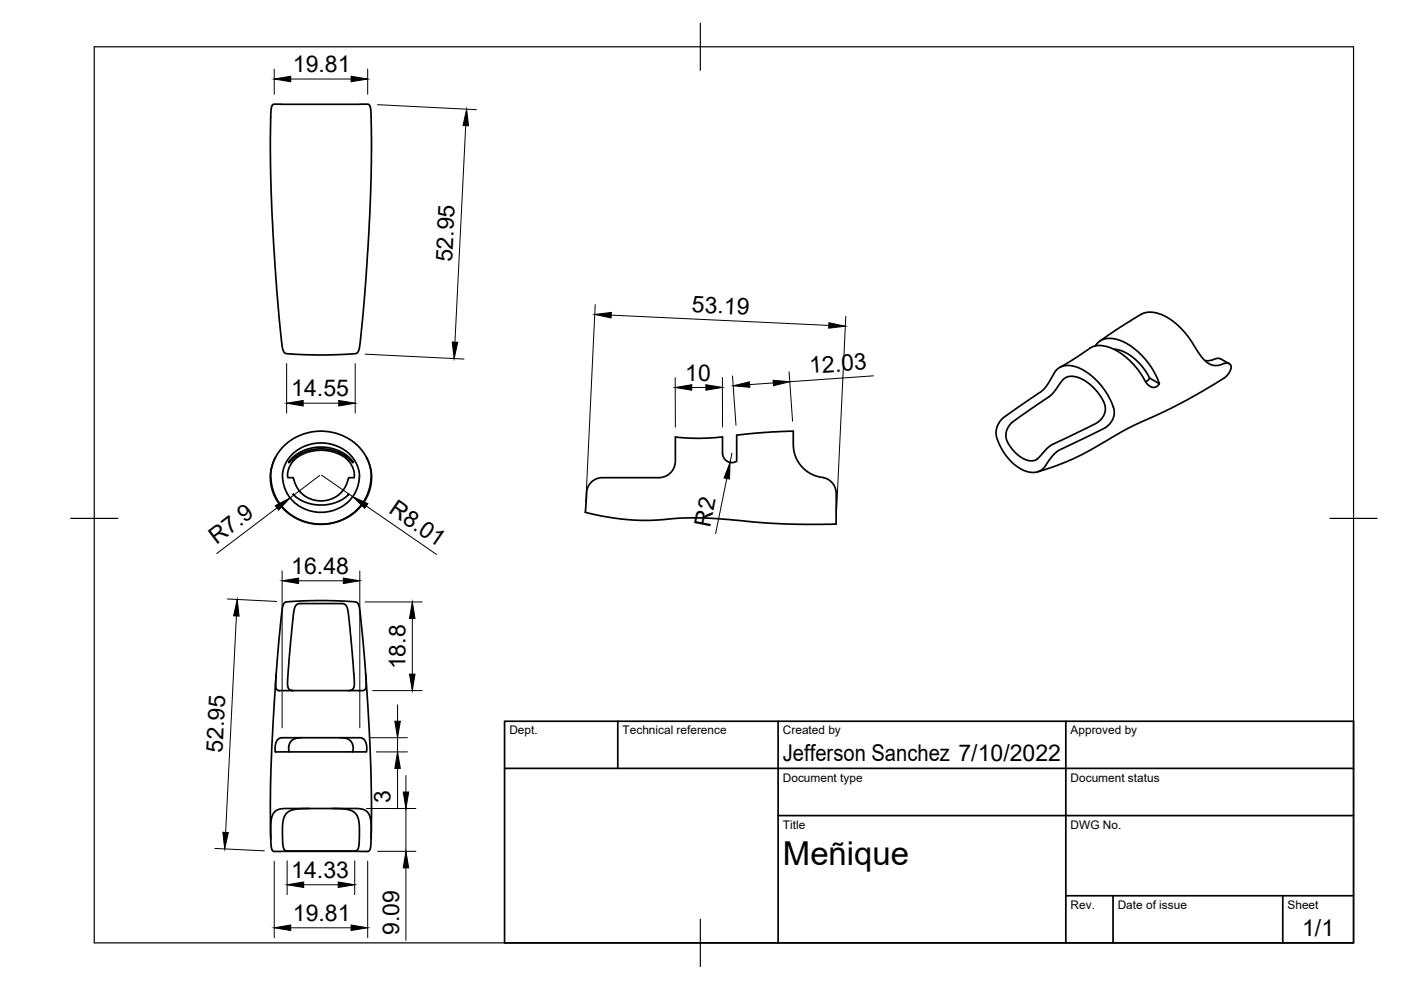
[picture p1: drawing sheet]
<svg xmlns="http://www.w3.org/2000/svg" width="297mm" height="210mm" viewBox="0 0 297 210" stroke-linecap="round" stroke-linejoin="round" font-family="sans-serif">
<!-- layer: Visible -->
<g fill="none" stroke="#000" stroke-width=".36">
<path d="M57.8 22.3l.2-.2h20l.5 .4 .2 1.8 .1 8.1-.6 16.4-.9 13.5-.8 9.6-.3 2.1-.3 .7-.4 .2-6.2 .4-6.4-.2-2.4-.2-.2-.1-.3-.6-.5-3.3-.8-9.7-1-15.7-.3-7.6-.1-8.8 .1-5.3zM232.2 73.3l1.2-1.1 1.5-.5 1.9 .3 2 .8 2.2 1.5 1.8 1.9 1.7 2.3 1.1 2.2a.87 .87 0 0 1-.6 1.4h-.7l-.9-.5-2.6-3.8-2.3-2.2-2-1.4-2-.8-1.6-.1-1.2 .2-7 4.4M233.2 72.4l4.3-3 4.7-2.9 1.4-.3 1.6 .2 1.3 .4 1.4 .7 2.5 2.1 1.5 1.7 2.7 4.2 1.5 1.5 1.4 .5h.8l1.4-.5h.7l.5 .4 .1 .7a3.7 3.7 0 0 1-1.6 2.1l-7.7 4.6-4.8 2.4-7.8 3.6-9.4 5.4-5 2.2-4.7 1.6M236.1 74l1.1 .2 1.1 .4 2 1.2 1.9 1.9 1.5 2.5M255.4 76.4h1.2l1.8-.4 2.2 1.1M58.4 97l-.5 1.1-.4 1.4-.2 2.1 .4 2.4 1.1 2.3 1.6 1.9 2.1 1.6 2.1 .9 3.1 .5 2.6-.3 2.6-.8 2.5-1.6 1.6-1.8 1.2-2.3 .6-2.4-.2-2.5-.4-1.4-.5-1.1M60.1 94.6l1.5-1.2 1.3-.8 2.4-.8 2-.4 2.2 .1 1.8 .4 2 .8 1.6 1 1.5 1.3 1.1 1.7 .7 1.3 .5 2-.1 2.3-.5 2-.8 1.7-.8 1.2-1.4 1.4-1.9 1.3-2 .8-1.9 .4h-1.8l-2.1-.3-2.2-.8-1.8-1.1-1.6-1.5-1.3-2-.8-2.1-.3-2.2 .1-1.7 .5-1.6 .9-1.7zM61.8 97.3l.9-.9 2-1 2.3-.6h1.6l1.9 .3 1.7 .6 1.6 1.1 1.1 1.3-1.4-1.2-1.3-.8-2-.7-1.7-.2h-1.6l-2.2 .6-1.6 .7-1.9 1.6zM61.8 96.5l1.1-1 1.4-.8 1-.4 1.9-.3 1.5-.1 1.5 .3 1.3 .4 1.5 .8 1 .8 1.1 1.2 .7 1.3 .3 1.2 .1 1.1-.2 1.7-.5 1.4-.6 1.1-1.2 1.3-1 .8-1.4 .7-1.6 .5-1.1 .1-2.2-.1-1.6-.5-1.4-.7-1-.8-1.2-1.3-.8-1.6-.4-1.6-.1-1.2 .2-1.5 .6-1.4zM62.3 97.6l1.5-1.1 2.2-.8 2.2-.2 2.2 .3 2.1 .8 1.3 1 1 1.6 .3 1.1v.7l-.1 .3h-1l-1 2.3-1.4 1.5-1.6 .8-1.7 .3-2.2-.3-1.6-.8-1.4-1.5-1-2.3h-.5a.6 .6 0 0 1-.6-.3 .6 .6 0 0 1 0-.7l.4-1.4zM73.9 97.7l.1 .1M212.3 89l2.2-1.7 6.4-4.4 1.2-1.4 2-3.1 .8-.6 1.3-.3 1.9 .3 1.2 .5 2 1.2 1.2 1.2 1.2 1.3 1.1 1.7 1.2 2.5 .2 1v1l-.4 1-1.3 1.3-10 5-1.4 1.2-2 2.8-.8 .4-1 .3-1.6-.2-1.9-.9-1.7-1.5-1.6-2.1-1-2.3-.3-1.2 .2-1.6z"/>
<path d="M214.5 89.6l8.4-5.8 2.5-3.3 .5-.4 .8-.3h.9l1.1 .3 1.3 .6 1.1 .8 1.2 1.1 .9 1.3 .9 1.5 .2 .8v1.1l-.3 .8-1.1 1.3-10 4.9-.8 .7-2.2 2.3-.9 .4-1.2-.1-1.6-.8-1.5-1.5-1-1.3-.4-1v-1.2l.4-1.2zM242.9 80.9l.5-.3 .3-.4 2.1 1.2M62.2 104.8l.9 .8 1.3 .7 1.5 .5 1.6 .3h1.4l2.2-.5 1.6-.8 1.2-1M125.3 102.3l1-.7 1.2-.3h12.4l1.3-.4 1.2-.9 .5-.7 .3-1v-5.6l5.3 .2 4.7-.3v3.5l.2 .9 .9 .9 1.2 .2a.68 .68 0 0 0 .7-1v-4.8l5.6-.6 6.4-.3 .1 4.2 .4 1.4 .8 1.4 1 1.1 1.4 .9 3.8 1.3 .7 .6 .6 .8 .3 1.3v6.7h-10.9l-17.8-1.3h-3.8l-5.6 .5h-3.9l-3.8-.3-2.9-.4-4.5-1 .3-4.6 .3-.9zM60.3 127.8l.4-.2 2.2-.1 6.4-.2 6.1 .3 .4 .2 .4 .8 .2 1.3 1 10.9 .2 4.6-.3 .9-.3 .1h-17.9l-.4-.2-.2-.6-.1-1 .8-9.1 .6-6.3zM58.5 142.9l-1.1 20.7v14.2M59 156.7l.8-.3h16.7l.5 .2 .4 .5 .3 .8 .1 1a.4 .4 0 0 1-.1 .5 .4 .4 0 0 1-.5 0h-18.1a.49 .49 0 0 1-.5 .1 .49 .49 0 0 1-.3-.5l.1-1.2zM62.1 146.4l-.7-.2-.3-.5-.1-2.3 1.3-13.7 .3-1.2 .3-.3 .5-.2h9.3l.5 .2 .3 .4 .5 2.9 1.1 12.7v1.2l-.2 .6-.5 .4h-.4M63.9 156.4l-1.2 .1-1 .6-.5 1.1 .1 1.2M72.1 156.4l1.5 .2 .8 .6 .5 1.1-.1 1.1M77.5 142.9l.8 12 .3 8.2 .2 6.5-.1 8.2M58.1 172.2l1-.6 1.3-.2h15.3l1.4 .2 1 .8 .5 1.6 .1 3.7-.2 2.4-.5 .4h-20l-.4-.4-.1-.8-.1-4.3 .2-1.8z"/>
<path d="M65.6 171.4l-2.2 .1-1.5 .3-.9 .4-.6 .7-.4 1.5-.1 2.6 .1 2.4 .4 .9 .4 .1 14.8-.1 .5-.9 .1-1.9v-2.8l-.5-1.8-.7-.8-1.2-.4-3.3-.3"/>
</g>
<!-- layer: Border -->
<path d="M20 9.9h267v190h-267zM148.5 4.9v10M15 109.9h10M282 109.9h10M148.5 194.9v10" fill="none" stroke="#000" stroke-width=".25"/>
<!-- layer: TitleBlock -->
<path d="M107 152.9h180v47h-180zM131 152.9v10M165 152.9v47M226 152.9v47M107 162.9h180M165 172.9h122M226 189.9h61M236 189.9v10M272 189.9v10" fill="none" stroke="#000" stroke-width=".36"/>
<!-- layer: Dimensions -->
<g fill="none" stroke="#000" stroke-width=".21">
<path d="M58.1 14.6v5.4M61.6 16.8h12.8M78 14.6v5.4M80.1 22.2l20.9 1.1M98.7 26.6l-2.2 45.9M60.8 77.1v10.5M75.3 77.1v10.5M77.4 75.1l21 1M126.2 64.6l-2 41.9M129.6 66.8l46.1 2.2M155.3 79.7l.7 10.5M167.3 78.8l.7 10.5"/>
<path d="M179.3 67.1l-2 41.9M185.2 79.7l-17.8 1.2M64.3 85.5h7.5M143.2 80.1v10.5M149.7 82.1l-3 .1M153.2 80v10.5M155.2 96.1l-.4 1.9M164 81.2l-5.1 .3M58.7 107.7l-12.7 9.7M67.8 100.8l-6.3 4.8M68.2 100.7l6.6 4.6M77.7 107.3l14.8 10.3"/>
<path d="M154.1 101.5l-2.4 11.6M48.2 127l10.5 .5M50.1 130.6l-2.3 45.9M59.8 121v33.3M63.3 123.1h9.5M76.3 121v33.3M77.4 127.6h12.1M87.4 131.1v11.8M78.4 156.4h8M79 146.4h10.5M79.8 159.4h6.6M84.3 149.4v3.5"/>
<path d="M84.3 156.4v3M45.6 179.9l10.4 .5M77.7 171.4h10.5M84.3 162.9v8.6M86.1 164.4v3.5M86.1 171.4v9.1M58.1 182.6v16.2M60.9 182.5v7.2M61.6 196.7h12.8M64.4 187.6h7.3M75.2 182.5v7.2M78 182.6v16.2"/>
<path d="M80.1 180.5h8.1M86.1 184v15.4"/>
</g>
<g fill="#000" stroke="#000" stroke-width=".21">
<path d="M58.1 16.8l3.5-.6v1.1zM74.4 16.2l3.6 .6-3.6 .5zM98.9 23.1l.4 3.6-1.1-.1zM95.9 72.5l1.1 .1-.7 3.4zM126.1 66.7l3.5-.5v1.2zM175.7 68.4l3.5 .8-3.5 .4zM60.8 85.5l3.5-.6v1.2zM71.8 84.9l3.5 .6-3.5 .6zM143.2 82.2l3.5-.6v1.1zM149.6 81.6l3.6 .5-3.5 .6zM155.4 81.8l3.5-.8 .1 1.1zM163.9 80.6l3.5 .3-3.4 .9z"/>
<path d="M58.4 107.2l3.1-1.6-2.4 2.6zM74.8 105.3l3.2 1.5-.7 1zM154.8 98l-.1 3.6-1.2-.3zM50.3 127.1l.4 3.5h-1.2zM59.8 123.1l3.5-.5v1.1zM72.8 122.6l3.5 .5-3.5 .6zM87.4 127.6l.6 3.5h-1.2zM83.7 152.9h1.2l-.6 3.5zM86.8 142.9h1.2l-.6 3.5zM47.2 176.5h1.2l-.8 3.5zM84.3 159.4l.6 3.5h-1.2zM85.5 167.9h1.2l-.6 3.5z"/>
<path d="M58.1 196.7l3.5-.6v1.2zM60.9 187.6l3.5-.6v1.2zM71.7 187l3.5 .6-3.5 .6zM74.4 196.1l3.6 .6-3.6 .6zM86.1 180.5l.6 3.5h-1.2z"/>
</g>
<text font-size="7" x="166" y="183.4">Meñique</text>
<g font-size="4.9">
<text x="62.1" y="15.3">19.81</text>
<text x="95.8" y="55.6" transform="rotate(-87 95.8 55.6)">52.95</text>
<text x="146.6" y="66.2" transform="rotate(3 146.6 66.2)">53.19</text>
<text x="145.3" y="80.7">10</text>
<text x="171.7" y="79.2" transform="rotate(-4 171.7 79.2)">12.03</text>
<text x="61.8" y="84">14.55</text>
<text x="82.2" y="108.6" transform="rotate(35 82.2 108.6)">R8.01</text>
<text x="150.6" y="111.9" transform="rotate(-79 150.6 111.9)">R2</text>
<text x="45.9" y="115.6" transform="rotate(-37 45.9 115.6)">R7.9</text>
<text x="61.8" y="121.7">16.48</text>
<text x="86" y="141.9" transform="rotate(-90 86 141.9)">18.8</text>
<text x="47.2" y="159.6" transform="rotate(-87 47.2 159.6)">52.95</text>
<text x="166" y="161.4">Jefferson Sanchez 7/10/2022</text>
<text x="82.8" y="170.3" transform="rotate(-90 82.8 170.3)">3</text>
<text x="61.8" y="186.1">14.33</text>
<text x="62.1" y="195.3">19.81</text>
<text x="84.6" y="198.2" transform="rotate(-90 84.6 198.2)">9.09</text>
<text x="276.1" y="198.6">1/1</text>
</g>
<g font-size="2.5">
<text x="108" y="155.7">Dept.</text>
<text x="132" y="155.7">Technical reference</text>
<text x="166" y="155.7">Created by</text>
<text x="227" y="155.7">Approved by</text>
<text x="166" y="165.7">Document type</text>
<text x="227" y="165.7">Document status</text>
<text x="166" y="175.7">Title</text>
<text x="227" y="175.7">DWG No.</text>
<text x="227" y="192.7">Rev.</text>
<text x="237" y="192.7">Date of issue</text>
<text x="273" y="192.7">Sheet</text>
</g>
</svg>
